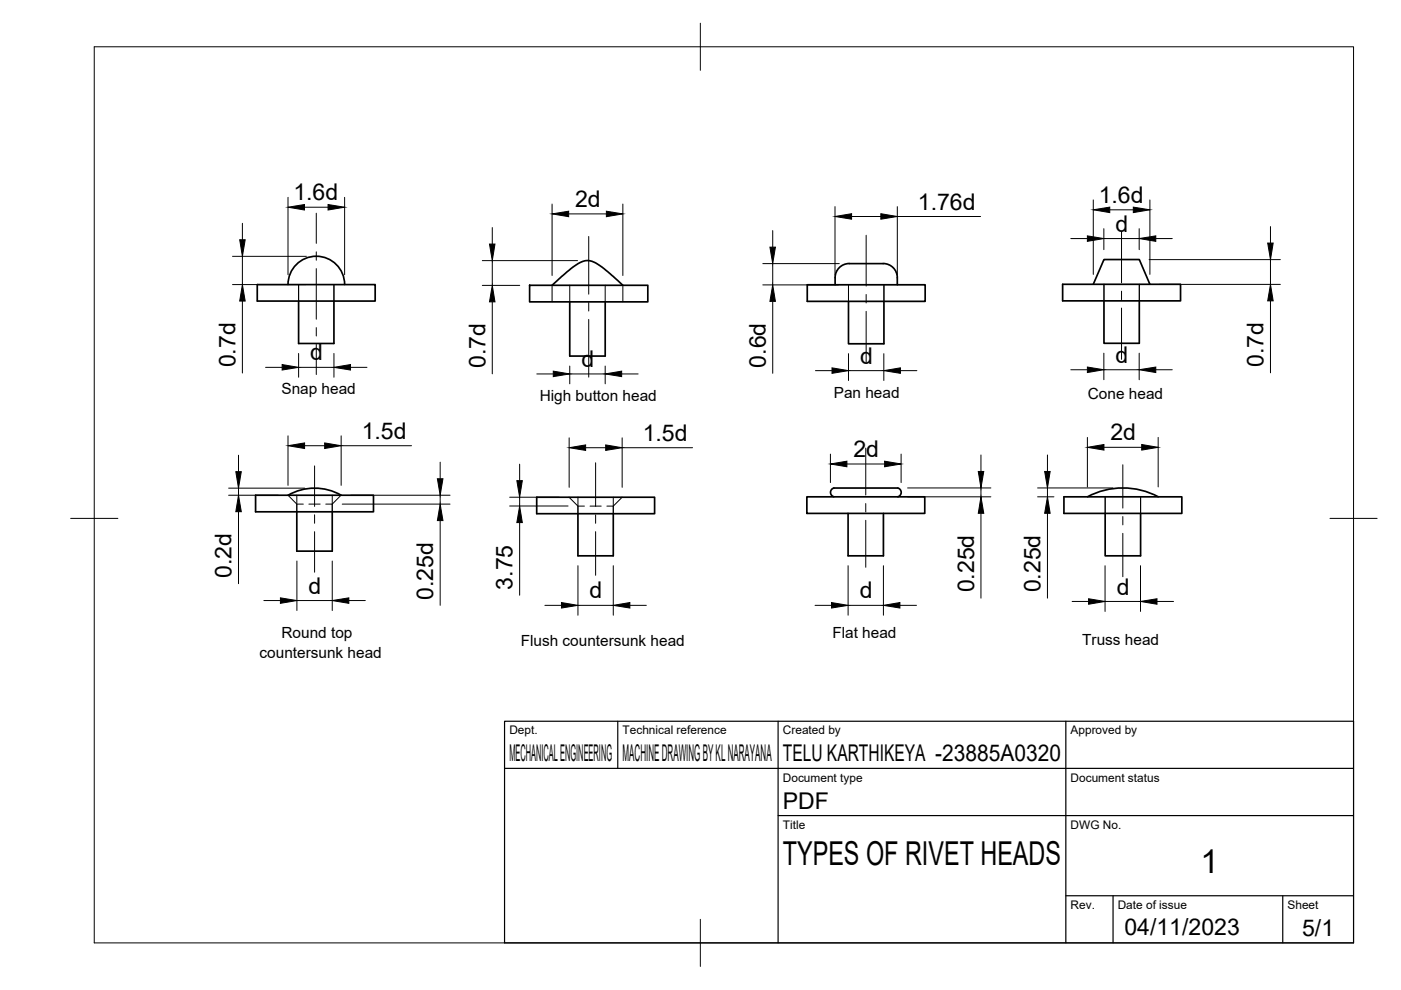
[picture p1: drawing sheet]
<svg xmlns="http://www.w3.org/2000/svg" width="297mm" height="210mm" viewBox="0 0 297 210" stroke-linecap="round" stroke-linejoin="round" font-family="sans-serif">
<!-- layer: Visible -->
<g fill="none" stroke="#000" stroke-width=".36">
<path d="M180 55.9h7.2M180.1 55.9a2.99 2.99 0 0 0-3 3v1.5M187.3 55.9a2.99 2.99 0 0 1 2.9 3v1.5M54.5 60.3h25v3.5h-25zM61.1 60.3a6 6 0 0 1 6-6 6 6 0 0 1 6 6M63.3 63.8v9h7.5v-9M112.3 60.5h25.1v3.5h-25.1zM117.1 60.5a27.5 27.5 0 0 1 6.5-5.1 4.2 4.2 0 0 1 4 1.2l4.5 3.9M120.8 64v11.5h7.5v-11.5M171.2 60.4h25v3.5h-25zM179.9 63.9v9h7.5v-9M225.3 60.3h25v3.5h-25z"/>
<path d="M231.8 60.3l2.3-5.3h7.5l2.2 5.3M234.1 63.8v9h7.5v-9M54.2 105h25v3.5h-25zM61.1 105a11.3 11.3 0 0 1 11.2 0M62.9 108.5v8.4h7.5v-8.4M113.8 105.4h25v3.5h-25zM122.5 108.9v8.9h7.5v-8.9M171.1 105.3h25v3.6h-25zM176.8 103.5h12.1a2.39 2.39 0 0 1 2 .3 .96 .96 0 0 1-.5 1.5M176.8 103.5a.96 .96 0 0 0-.7 .9 .96 .96 0 0 0 .7 .9M179.8 108.9v8.9h7.5v-8.9M225.6 105.3h25v3.6h-25z"/>
<path d="M230.6 105.3a15.9 15.9 0 0 1 15 0M234.3 108.9v8.9h7.5v-8.9"/>
</g>
<!-- layer: Hidden -->
<g fill="none" stroke="#000" stroke-width=".21">
<path d="M63.3 60.3v3.5M70.8 60.3v3.5M117.1 60.5v3.5M120.8 60.5v3.5M128.3 60.5v3.5M132.1 60.5v3.5M179.9 60.4v3.5M187.4 60.4v3.5M234.1 60.3v3.5M241.6 60.3v3.5M61.1 105l1.8 1.9h1.4M62.9 105v3.5"/>
<path d="M65.5 106.9h2.4M70.4 105v3.5M72.3 105l-1.9 1.9h-1.3M120.6 105.4l1.9 1.9h1.4M122.5 105.4v3.5M125.1 107.3h2.4M130 105.4v3.5M131.9 105.4l-1.9 1.9h-1.3M234.3 105.3v3.6M241.8 105.3v3.6"/>
</g>
<!-- layer: BORDER -->
<path d="M20 9.9h267v190h-267zM148.5 4.9v10M15 109.9h10M282 109.9h10M148.5 194.9v10" fill="none" stroke="#000" stroke-width=".21"/>
<!-- layer: TITLEBLOCK -->
<path d="M107 152.9h180v47h-180zM131 152.9v10M165 152.9v47M226 152.9v47M107 162.9h180M165 172.9h122M226 189.9h61M236 189.9v10M272 189.9v10" fill="none" stroke="#000" stroke-width=".25"/>
<!-- layer: Smart Centers -->
<g fill="none" stroke="#000" stroke-width=".21">
<path d="M67.1 45.2v6.4M67.1 53.4v1.8M67.1 57v10.7M124.8 50.1v12.3M183.6 49.9v10.8M237.8 49.1v10.9M67.1 69.5v1.7M67.1 73v6.4M124.8 64.1v1.8M124.8 67.7v12.3M183.6 62.4v1.8M183.6 66v10.8"/>
<path d="M237.8 61.7v1.8M237.8 65.3v10.9M66.7 98.8v8.6M126.3 98.1v9.3M183.6 95v10M238.1 98.5v9.2M66.7 109.1v1.8M66.7 112.7v8.6M126.3 109.2v1.7M126.3 112.7v9.3M183.6 106.8v1.7M183.6 110.3v10"/>
<path d="M238.1 109.5v1.8M238.1 113.1v9.2"/>
</g>
<!-- layer: FD_Dimensions -->
<g fill="none" stroke="#000" stroke-width=".21">
<path d="M49.3 54.3h15.7M51.4 47.3v3.5M51.4 54.3v6M61.1 41.8v16.4M64.6 43.9h5M73.1 41.8v16.4M102.3 55.3h20.1M104.4 48.3v3.4M104.4 55.3v5.2M117.1 43.3v15.1M120.6 45.4h8M132.1 43.3v15.1"/>
<path d="M161.7 55.9h16.2M163.8 48.9v3.5M163.8 55.9v4.5M177 43.8v14.5M180.6 45.9h6.2M190.2 43.8v14.5M190.2 45.9h17.7M227 50.6h3.5M231.8 42.4v15.8M234 48.5v4.4M234 50.6h7.5M235.3 44.5h5"/>
<path d="M241.5 48.5v4.4M243.6 55h27.9M243.8 42.4v15.8M245 50.6h3.5M269.4 48v3.5M269.4 55v5.3M49.3 60.3h15.7M51.4 63.8v15.3M56.3 77.9h3.5M63.3 74.9v5.1M63.3 77.9h7.5M70.8 74.9v5.1"/>
<path d="M74.3 77.9h3.5M102.3 60.5h7.9M104.4 64v15.3M113.8 79.3h3.5M120.8 77.6v3.8M120.8 79.3h7.5M128.3 77.6v3.8M131.8 79.3h3.5M161.7 60.4h16.1M163.8 63.9v15.3M172.9 78.6h3.5M179.9 75v5.7"/>
<path d="M179.9 78.6h7.5M187.4 75v5.7M190.9 78.6h3.5M227 78.4h3.5M234 74.9v5.6M234 78.4h7.5M241.5 74.9v5.6M245 78.4h3.5M245.9 60.3h25.6M269.4 63.8v15.3M50.6 96.5v3.5M61.1 92.4v10.5"/>
<path d="M64.6 94.5h4.2M72.3 92.4v10.5M72.3 94.5h14.9M93.3 98v3.5M110.2 98.4v3.5M120.7 92.8v10.5M124.2 94.9h4.2M131.9 92.8v10.5M131.9 94.9h14.9M176.1 96.3v6M179.6 98.4h8M191.1 96.3v6"/>
<path d="M208 96.5v3.5M222.1 96.5v3.5M230.5 92.7v10.5M234.1 94.8h8M245.6 92.7v10.5M48.5 103.5h16.1M48.5 105h10.5M50.6 103.5v1.5M50.6 108.5v15.3M62.9 118.9v10.5M70.4 118.9v10.5M72.6 106.9h22.8"/>
<path d="M74.4 105h21M93.3 105v1.9M93.3 110.4v17.9M108.1 105.4h10.5M108.1 107.3h12.3M110.2 105.4v1.9M110.2 110.8v15.4M122.5 119.9v10.5M130 119.9v10.5M179.8 119.9v10.5M187.3 119.9v10.5M192.4 103.5h17.7"/>
<path d="M192.4 105.3h17.7M208 103.5v1.8M208 108.8v18M220 103.5h15.9M220 105.3h3.5M222.1 103.5v1.8M222.1 108.8v18M234.3 119.9v9.7M241.8 119.9v9.7M55.9 127.3h3.6M62.9 127.3h7.5M74 127.3h3.4"/>
<path d="M115.5 128.3h3.5M122.5 128.3h7.5M133.5 128.3h3.5M172.8 128.3h3.5M179.8 128.3h7.5M190.8 128.3h3.5M227.3 127.5h3.5M234.3 127.5h7.5M245.3 127.5h3.5"/>
</g>
<g fill="#000" stroke="#000" stroke-width=".21">
<path d="M50.8 50.8h1.2l-.6 3.5zM61.1 43.9l3.5-.5v1.1zM69.6 43.4l3.5 .5-3.5 .6zM103.8 51.7h1.1l-.5 3.6zM117.1 45.4l3.5-.6v1.1zM128.6 44.8l3.5 .6-3.5 .5zM163.2 52.4h1.2l-.6 3.5zM177 45.9l3.6-.6v1.2zM186.8 45.3l3.4 .6-3.4 .6zM230.5 50l3.5 .6-3.5 .6zM231.8 44.5l3.5-.6v1.2zM240.3 43.9l3.5 .6-3.5 .6z"/>
<path d="M241.5 50.6l3.5-.6v1.2zM268.8 51.5h1.1l-.5 3.5zM51.4 60.3l.6 3.5h-1.2zM59.8 77.3l3.5 .6-3.5 .6zM70.8 77.9l3.5-.6v1.2zM104.4 60.5l.5 3.5h-1.1zM117.3 78.7l3.5 .6-3.5 .6zM128.3 79.3l3.5-.6v1.2zM163.8 60.4l.6 3.5h-1.2zM176.4 78l3.5 .6-3.5 .6zM187.4 78.6l3.5-.6v1.2zM230.5 77.8l3.5 .6-3.5 .6z"/>
<path d="M241.5 78.4l3.5-.6v1.2zM269.4 60.3l.5 3.5h-1.1zM61.1 94.5l3.5-.6v1.2zM68.8 93.9l3.5 .6-3.5 .6zM120.7 94.9l3.5-.6v1.2zM128.4 94.3l3.5 .6-3.5 .6zM176.1 98.4l3.5-.6v1.2zM187.6 97.8l3.5 .6-3.5 .6zM207.4 100h1.2l-.6 3.5zM221.5 100h1.2l-.6 3.5zM230.5 94.8l3.6-.6v1.2zM242.1 94.2l3.5 .6-3.5 .6z"/>
<path d="M50 100h1.2l-.6 3.5zM50.6 105l.6 3.5h-1.2zM92.7 101.5h1.2l-.6 3.5zM93.3 106.9l.6 3.5h-1.2zM109.6 101.9h1.1l-.5 3.5zM110.2 107.3l.5 3.5h-1.1zM208 105.3l.6 3.5h-1.2zM222.1 105.3l.6 3.5h-1.2zM59.5 126.8l3.4 .5-3.4 .6zM70.4 127.3l3.6-.5v1.1zM119 127.8l3.5 .5-3.5 .6zM130 128.3l3.5-.5v1.1z"/>
<path d="M176.3 127.8l3.5 .5-3.5 .6zM187.3 128.3l3.5-.5v1.1zM230.8 127l3.5 .5-3.5 .6zM241.8 127.5l3.5-.5v1.1z"/>
</g>
<g font-size="7">
<text x="166" y="183.4">TYPES OF RIVET HEADS</text>
<text x="254.5" y="185.2">1</text>
</g>
<g font-size="4.9">
<text x="62.2" y="42.5">1.6d</text>
<text x="121.9" y="43.9">2d</text>
<text x="194.6" y="44.4">1.76d</text>
<text x="232.9" y="43">1.6d</text>
<text x="236.5" y="49.1">d</text>
<text x="50" y="77.9" transform="rotate(-90 50 77.9)">0.7d</text>
<text x="65.8" y="76.4">d</text>
<text x="123.3" y="77.8">d</text>
<text x="162.4" y="77.9" transform="rotate(-90 162.4 77.9)">0.6d</text>
<text x="182.4" y="77.1">d</text>
<text x="236.5" y="76.9">d</text>
<text x="267.9" y="77.8" transform="rotate(-90 267.9 77.8)">0.7d</text>
<text x="102.9" y="78.1" transform="rotate(-90 102.9 78.1)">0.7d</text>
<text x="76.7" y="93">1.5d</text>
<text x="136.3" y="93.5">1.5d</text>
<text x="235.4" y="93.4">2d</text>
<text x="180.9" y="96.9">2d</text>
<text x="49.1" y="122.6" transform="rotate(-90 49.1 122.6)">0.2d</text>
<text x="65.4" y="125.9">d</text>
<text x="108.7" y="125" transform="rotate(-90 108.7 125)">3.75</text>
<text x="206.5" y="125.6" transform="rotate(-90 206.5 125.6)">0.25d</text>
<text x="220.6" y="125.6" transform="rotate(-90 220.6 125.6)">0.25d</text>
<text x="91.9" y="127.2" transform="rotate(-90 91.9 127.2)">0.25d</text>
<text x="125" y="126.9">d</text>
<text x="182.3" y="126.9">d</text>
<text x="236.8" y="126.1">d</text>
<text x="108" y="161.4">MECHANICAL ENGINEERING</text>
<text x="132" y="161.4">MACHINE DRAWING BY KL NARAYANA</text>
<text x="166" y="161.4">TELU KARTHIKEYA -23885A0320</text>
<text x="166" y="171.4">PDF</text>
<text x="238.4" y="198.3">04/11/2023</text>
<text x="276.1" y="198.6">5/1</text>
</g>
<g font-size="3.3">
<text x="59.7" y="83.5">Snap head</text>
<text x="114.4" y="85.1">High button head</text>
<text x="176.8" y="84.4">Pan head</text>
<text x="230.7" y="84.6">Cone head</text>
<text x="59.7" y="135.2">Round top</text>
<text x="110.4" y="137">Flush countersunk head</text>
<text x="176.5" y="135.4">Flat head</text>
<text x="229.4" y="136.8">Truss head</text>
<text x="55" y="139.5">countersunk head</text>
</g>
<g font-size="2.5">
<text x="108" y="155.7">Dept.</text>
<text x="132" y="155.7">Technical reference</text>
<text x="166" y="155.7">Created by</text>
<text x="227" y="155.7">Approved by</text>
<text x="166" y="165.7">Document type</text>
<text x="227" y="165.7">Document status</text>
<text x="166" y="175.7">Title</text>
<text x="227" y="175.7">DWG No.</text>
<text x="227" y="192.7">Rev.</text>
<text x="237" y="192.7">Date of issue</text>
<text x="273" y="192.7">Sheet</text>
</g>
</svg>
